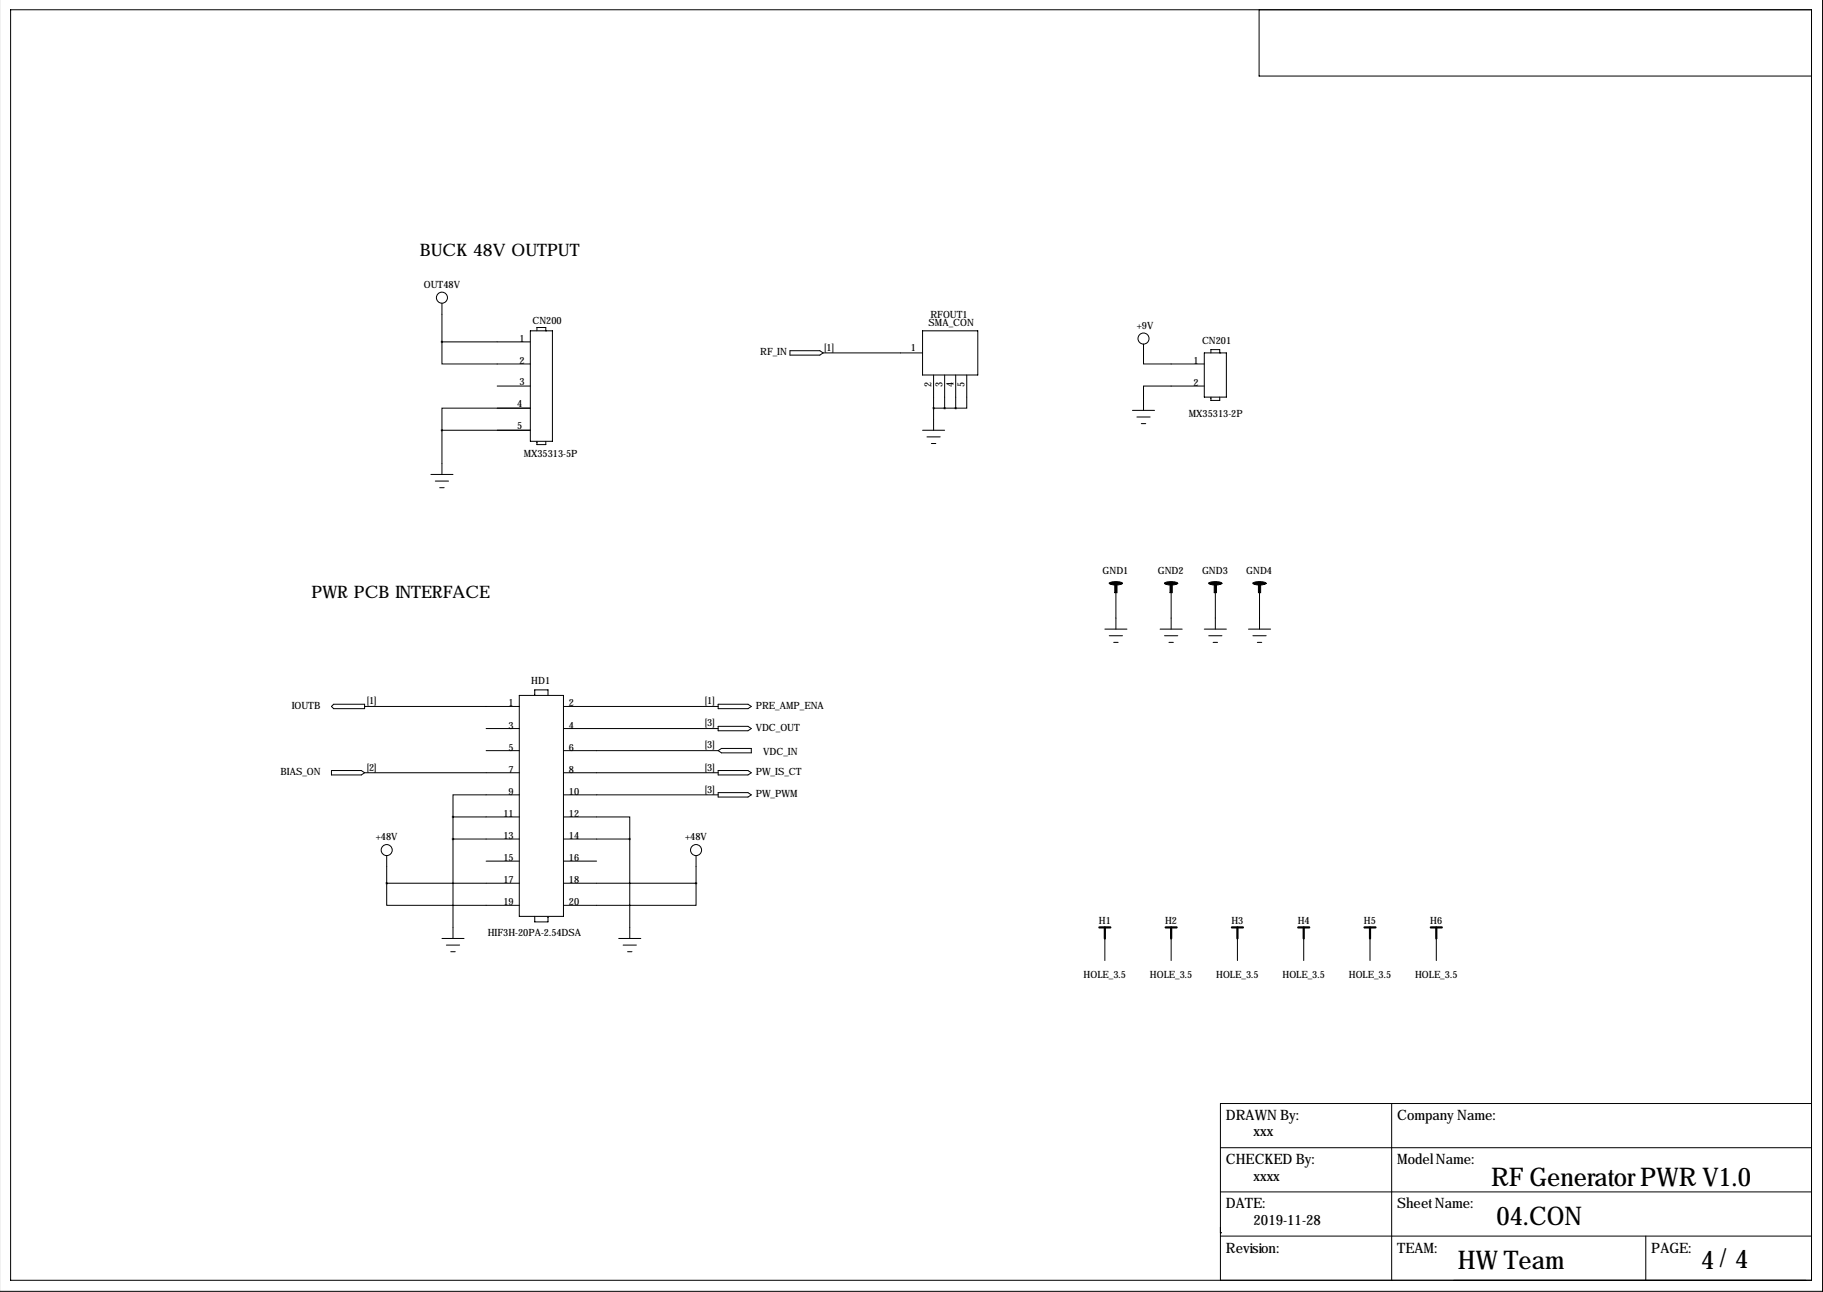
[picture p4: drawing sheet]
<svg xmlns="http://www.w3.org/2000/svg" width="419mm" height="297mm" viewBox="0 0 419 297" stroke-linecap="round" stroke-linejoin="round" font-family="sans-serif">
<g fill="none" stroke="#000" stroke-width=".23">
<path d="M419 0v296.9h-419.1M2.4 2.2h414.1v292.1h-414.1zM289.5 2.2v15.3h127M101.6 78.6v5.1h20.3M101.6 78.6h20.3M101.6 69.7v8.9M121.9 76.1h5.1v25.4h-5.1zM123.4 76.1v-.8h2.1v.8M125.5 76.1h.1M212.1 76.1h12.7v10.1h-12.7zM262.9 79.1v4.6h14M101.6 98.9h20.3"/>
<path d="M101.6 98.9v10.2M114.3 93.8h7.6h-20.3v5.1M114.3 88.8h7.6M181.6 80.6h6.9l.7 .5-.7 .5h-6.9zM189.2 81.1h22.9M212.1 98.9h5.1M214.6 93.8h5.1M214.6 86.2v12.7M217.2 86.2v7.6M219.7 86.2v7.6M222.2 86.2v7.6h-2.5M260.3 94.3h5.1"/>
<path d="M261.4 95.9h3M262.4 97.4h1M276.9 88.8h-14v5.5M276.9 81.1h5v10.2h-5zM278.4 81.1v-.7h2v.7M278.4 91.3v.8h2v-.8M280.4 81.1h.1M99.1 109.1h5M100.1 110.6h3M101.1 112.1h1M123.4 101.5v.7h2.1v-.7M213.1 100.4h3.1"/>
<path d="M214.1 102h1M256.5 136.3v8.3M269.2 136.3v8.3M279.4 136.3v8.3M289.6 136.3v8.3M119.4 159.9h10.1v50.8h-10.1zM122.9 159.9v-1.3h3.1v1.3M254 144.6h5.1M255 146.2h3.1M256 147.7h1M266.7 144.6h5.1M267.7 146.2h3.1"/>
<path d="M268.7 147.7h1M276.9 144.6h5M277.9 146.2h3M278.9 147.7h1M287 144.6h5.1M288 146.2h3.1M289.1 147.7h1M76.2 162.4l.5-.5h7.1v1h-7.1zM76.2 177.2h6.9l.7 .5-.7 .5h-6.9zM83.8 162.4h35.6M83.8 177.7h35.6M111.8 167.5h7.6"/>
<path d="M111.8 172.6h7.6M129.5 162.4h35.6M129.5 167.5h35.6M129.5 172.6h35.6M129.5 177.7h35.6M165.1 172.6l.8-.5h6.8v1h-6.8zM165.1 177.2h6.9l.7 .5-.7 .5h-6.9zM165.1 167h6.9l.7 .5-.7 .5h-6.9zM165.1 161.9h6.9l.7 .5-.7 .5h-6.9zM88.9 196.7v6.4M104.1 187.8h15.3M104.1 192.9h15.3"/>
<path d="M104.1 187.8v28M111.8 198h7.6M119.4 182.7h-15.3v5.1M129.5 187.8h15.3v5.1M129.5 182.7h35.6M129.5 192.9h15.3M129.5 198h7.7M144.8 192.9v22.9M160 196.7v6.4M165.1 182.2h6.9l.7 .5-.7 .5h-6.9zM88.9 203.1v5h30.5M88.9 203.1h30.5"/>
<path d="M101.6 215.8h5.1M102.6 217.3h3.1M103.6 218.8h1M122.9 210.7v1.2h3.1v-1.2M129.5 203.1h30.5M142.2 215.8h5.1M143.3 217.3h3M144.3 218.8h1M160 203.1v5h-30.5M254 215.8v5M269.2 215.8v5M284.5 215.8v5"/>
<path d="M299.7 215.8v5M315 215.8v5M330.2 215.8v5M319.9 253.7v40.6M416.5 253.7h-135.9v40.6M280.6 274h135.9M280.6 263.9h135.9M280.6 283.4h.1M280.6 284.2h135.9M378.4 284.2v10.1"/>
<circle cx="101.6" cy="68.4" r="1.27"/>
<circle cx="262.9" cy="77.8" r="1.27"/>
<circle cx="88.9" cy="195.4" r="1.27"/>
<circle cx="160" cy="195.4" r="1.27"/>
</g>
<path d="M252.7 213.2h2.6M254 213.2v2.6M268 213.2h2.5M269.2 213.2v2.6M283.2 213.2h2.6M284.5 213.2v2.6M298.4 213.2h2.6M299.7 213.2v2.6M313.7 213.2h2.5M315 213.2v2.6M328.9 213.2h2.6M330.2 213.2v2.6" fill="none" stroke="#000" stroke-width=".51"/>
<path d="M256.3 134.5h.5v1.8h-.5zM255 134a3.4 3.4 0 0 1 3.1 .1 3.4 3.4 0 0 1-3.1 0zM269 134.5h.5v1.8h-.5zM267.7 134a3.4 3.4 0 0 1 3.1 .1 3.4 3.4 0 0 1-3.1 0zM279.1 134.5h.6v1.8h-.6zM277.9 134a3.4 3.4 0 0 1 3 .1 3.4 3.4 0 0 1-3 0zM289.3 134.5h.5v1.8h-.5zM288 134a3.4 3.4 0 0 1 3.1 .1 3.4 3.4 0 0 1-3.1 0z" fill="#000" stroke="#000" stroke-width=".23"/>
<path d="M104.1 192.9a.05 .05 0 0 0 .1 0 .05 .05 0 0 0-.1 0zM104.1 187.8a.05 .05 0 0 0 .1 0 .05 .05 0 0 0-.1 0z" fill="#000" stroke="#000" stroke-width=".51"/>
<g font-size="5.9">
<text x="342.8" y="272.8">RF Generator PWR V1.0</text>
<text x="344.1" y="281.6">04.CON</text>
<text x="335.2" y="291.8">HW Team</text>
<text x="391.1" y="291.8">4/4</text>
</g>
<g font-size="4">
<text x="96.5" y="58.8">BUCK 48V OUTPUT</text>
<text x="71.6" y="137.5">PWR PCB INTERFACE</text>
</g>
<g font-size="3.3">
<text x="281.8" y="257.5">DRAWN By:</text>
<text x="321.2" y="257.5">Company Name:</text>
<text x="288.2" y="261.1">xxx</text>
<text x="281.8" y="267.7">CHECKED By:</text>
<text x="321.2" y="267.7">Model Name:</text>
<text x="288.2" y="271.5">xxxx</text>
<text x="281.8" y="277.8">DATE:</text>
<text x="288.2" y="281.6">2019-11-28</text>
<text x="321.2" y="277.8">Sheet Name:</text>
<text x="281.8" y="288">Revision:</text>
<text x="321.2" y="288">TEAM:</text>
<text x="379.6" y="288">PAGE:</text>
</g>
<g font-size="2.3">
<text x="97.4" y="66.2">OUT48V</text>
<text x="122.4" y="74.5">CN200</text>
<text x="213.5" y="75.1">SMA_CON</text>
<text x="213.9" y="73">RFOUT1</text>
<text x="261.4" y="75.6">+9V</text>
<text x="119.5" y="78.6">1</text>
<text x="119.5" y="83.7">2</text>
<text x="174.8" y="81.6">RF_IN</text>
<text x="189.5" y="80.6">[1]</text>
<text x="209.4" y="80.6">1</text>
<text x="274.4" y="83.7">1</text>
<text x="276.4" y="79.1">CN201</text>
<text x="119.5" y="88.5">3</text>
<text x="214.1" y="88.9" transform="rotate(-90 214.1 88.9)">2</text>
<text x="216.7" y="88.9" transform="rotate(-90 216.7 88.9)">3</text>
<text x="219.2" y="88.9" transform="rotate(-90 219.2 88.9)">4</text>
<text x="221.7" y="88.9" transform="rotate(-90 221.7 88.9)">5</text>
<text x="274.4" y="88.8">2</text>
<text x="118.9" y="93.6">4</text>
<text x="273.3" y="95.9">MX35313-2P</text>
<text x="118.9" y="98.7">5</text>
<text x="120.4" y="105">MX35313-5P</text>
<text x="253.5" y="131.9">GND1</text>
<text x="266.2" y="131.9">GND2</text>
<text x="276.4" y="131.9">GND3</text>
<text x="286.5" y="131.9">GND4</text>
<text x="84.3" y="161.9">[1]</text>
<text x="122.1" y="157.3">HD1</text>
<text x="162.1" y="161.9">[1]</text>
<text x="67.1" y="162.9">IOUTB</text>
<text x="116.9" y="162.4">1</text>
<text x="116.9" y="167.5">3</text>
<text x="130.8" y="162.4">2</text>
<text x="130.8" y="167.5">4</text>
<text x="162.1" y="167">[3]</text>
<text x="173.7" y="162.9">PRE_AMP_ENA</text>
<text x="116.9" y="172.6">5</text>
<text x="130.8" y="172.6">6</text>
<text x="162.1" y="172.1">[3]</text>
<text x="173.7" y="168">VDC_OUT</text>
<text x="175.5" y="173.6">VDC_IN</text>
<text x="64.5" y="178.2">BIAS_ON</text>
<text x="84.3" y="177.2">[2]</text>
<text x="116.9" y="177.7">7</text>
<text x="130.8" y="177.7">8</text>
<text x="162.1" y="177.2">[3]</text>
<text x="173.7" y="178.2">PW_IS_CT</text>
<text x="116.9" y="182.7">9</text>
<text x="130.8" y="182.7">10</text>
<text x="162.1" y="182.2">[3]</text>
<text x="173.7" y="183.2">PW_PWM</text>
<text x="115.7" y="187.8">11</text>
<text x="130.8" y="187.8">12</text>
<text x="86.4" y="193.2">+48V</text>
<text x="115.7" y="192.9">13</text>
<text x="115.7" y="198">15</text>
<text x="130.8" y="192.9">14</text>
<text x="130.8" y="198">16</text>
<text x="157.5" y="193.2">+48V</text>
<text x="115.7" y="203.1">17</text>
<text x="130.8" y="203.1">18</text>
<text x="115.7" y="208.1">19</text>
<text x="130.8" y="208.1">20</text>
<text x="112.1" y="215.3">HIF3H-20PA-2.54DSA</text>
<text x="252.6" y="212.5">H1</text>
<text x="267.9" y="212.5">H2</text>
<text x="283.1" y="212.5">H3</text>
<text x="298.3" y="212.5">H4</text>
<text x="313.6" y="212.5">H5</text>
<text x="328.8" y="212.5">H6</text>
<text x="249.1" y="224.9">HOLE_3.5</text>
<text x="264.4" y="224.9">HOLE_3.5</text>
<text x="279.6" y="224.9">HOLE_3.5</text>
<text x="294.8" y="224.9">HOLE_3.5</text>
<text x="310.1" y="224.9">HOLE_3.5</text>
<text x="325.3" y="224.9">HOLE_3.5</text>
</g>
</svg>
